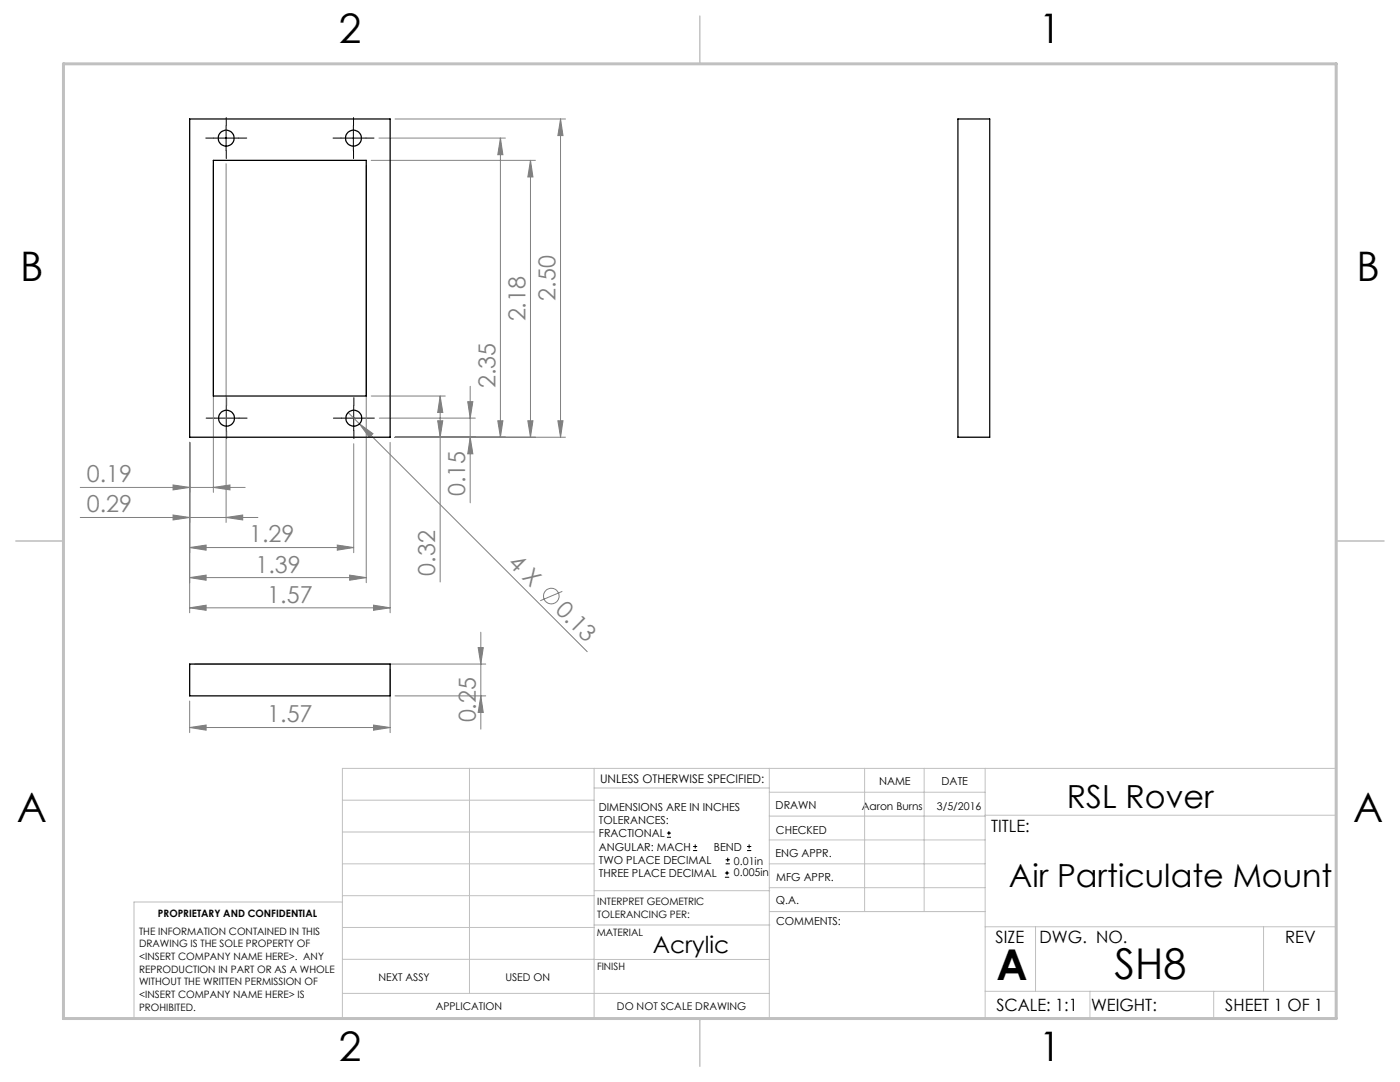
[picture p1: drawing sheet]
<svg xmlns="http://www.w3.org/2000/svg" width="279mm" height="216mm" viewBox="0 0 279 216" stroke-linecap="round" stroke-linejoin="round" font-family="sans-serif">
<g fill="none" stroke="#808080" stroke-width=".2">
<path d="M42.6 33v65.2M45.1 32.7v71.5M73.1 33v83.3M74.1 32h32.8M75.6 27.6h25.3M78.8 23.7h34.1M99.9 27.6l.5 3.3h-1.1zM99.9 27.6v59.6M105.9 32l.5 3.3h-1.1zM105.9 32v55.2M111.9 23.7l.5 3.4h-1.1zM111.9 23.7v63.5"/>
<path d="M74.1 79h14.8M87.8 79l.6 3.3h-1.1zM87.8 79v37.1M93.8 77.1v23.2M16 97.3h32.9M34.5 96.8l3.4 .5-3.4 .5zM37.9 88.3v34M42.6 97.3l3.3-.5v1zM69.5 82.3l2.2 2.3M70.6 88.5v21.8M71.7 84.6l2.7 1.9-.7 .8zM71.7 84.6l45.5 45.4"/>
<path d="M75.7 83.4h19.2M77.9 88.3v34M78.8 87.2h34.1M87.3 84h1.1l-.6 3.2zM93.3 80.2h1.1l-.6 3.2zM93.8 87.2l.6 3.4h-1.1zM99.3 84h1.1l-.5 3.2zM105.3 84h1.1l-.5 3.2zM111.3 84h1.1l-.5 3.2zM16 103.3h35.5M34.5 102.8l3.4 .5-3.4 .5zM37.9 109.3l3.2-.5v1z"/>
<path d="M37.9 115.3l3.2-.5v1zM37.9 109.3h32.7M37.9 115.3h35.2M45.1 103.3l3.3-.5v1zM67.3 108.8l3.3 .5-3.3 .5zM69.8 114.8l3.3 .5-3.3 .5zM112.2 118l-4.4 1.9M37.9 121.3l3.2-.5v1zM37.9 139.9v6.3M37.9 121.3h40M38.8 132.5h58.1M74.5 120.8l3.4 .5-3.4 .5z"/>
<path d="M77.9 133.5v12.7M78.8 138.9h18.1M95.4 129.2h1l-.4 3.3zM96 138.9l.4 3.3h-1zM96 126.2v19.3M37.9 145.2l3.2-.5v1zM37.9 145.2h40M74.5 144.7l3.4 .5-3.4 .5z"/>
<circle cx="110" cy="118.9" r="1.57"/>
</g>
<g fill="none" stroke="#000" stroke-width=".2">
<path d="M42.7 27.6h4.9M45.1 25.1v5M68.1 27.6h4.9M70.5 25.1v5M42.7 83.4h5M45.2 81v4.9M68.1 83.4h5M70.6 81v4.9M133.1 167.1h.8M133.1 166.2h.8M133.5 165.8v.9M138.3 169.7h.8"/>
<path d="M138.3 168.9h.8M138.7 168.5v.8M144.7 175h.8M144.7 174.2h.8M144.8 172.4h.9M144.8 171.6h.9M145.1 173.8v.8M145.2 171.1v.9M149.1 169.7h.8M149.1 168.9h.8M149.5 168.5v.8"/>
</g>
<g fill="none" stroke="#000" stroke-width=".2" stroke-dasharray="15.2 1.3 1.3 1.3">
<path d="M42.7 27.6h-1.6M45.2 25.1v-1.6M45.2 30.1v1.5M47.7 27.6h1.5M68.1 27.6h-1.6M70.6 25.1v-1.6M70.6 30.1v1.5M73.1 27.6h1.5M42.7 83.4h-1.6M45.2 80.9v-1.6M45.2 85.9v1.6M47.7 83.4h1.6"/>
<path d="M68.1 83.4h-1.6M70.6 80.9v-1.6M70.6 85.9v1.6M73.1 83.4h1.6"/>
</g>
<g fill="none" stroke="#c0c0c0" stroke-width=".2">
<path d="M68.3 159.7h50.3M93.7 153.3v44.9M118.6 153.3v49.9M118.6 157.2h34.9M153.5 153.3v49.9M153.5 158.1h43.1M172.5 153.3v28.6M184.4 153.3v28.6M196.6 153.3v49.9M68.3 180h-41.6v23.2h240v-49.9h-198.4v49.9M68.3 178.7h50.3M68.3 172.4h50.3"/>
<path d="M68.3 166h50.3M118.6 177.7h35M153.5 167.6h43.1M153.5 162.8h43.1M153.5 172.4h43.1M153.5 177.1h43.1M196.6 162.7h70.1M68.3 198.2h85.2M68.3 191.4l85.2 .1M68.3 185.1h50.3M118.6 184.6h35M153.6 181.9h43"/>
<path d="M196.6 197.8h70.1M196.6 184.9h70.1M206.7 184.9v12.9M217.5 197.8v5.4M242.2 197.8v5.4M252.2 184.9v12.9"/>
</g>
<path d="M139.7 3.2v9.5M3.1 107.9h9.6M266.7 107.9h9.5M139.7 203.2v9.6" fill="none" stroke="#c0c0c0" stroke-width=".3"/>
<path d="M12.7 12.7h254v190.5h-254z" fill="none" stroke="#c0c0c0" stroke-width=".6"/>
<g fill="#808080">
<path d="M71.7 84.6l2.7 1.9-.7 .8z"/>
<path d="M34.5 96.8l3.4 .5-3.4 .5zM42.6 97.3l3.3-.5v1zM34.5 102.8l3.4 .5-3.4 .5zM45.1 103.3l3.3-.5v1zM37.9 109.3l3.2-.5v1zM67.3 108.8l3.3 .5-3.3 .5zM37.9 115.3l3.2-.5v1zM69.8 114.8l3.3 .5-3.3 .5zM37.9 121.3l3.2-.5v1zM74.5 120.8l3.4 .5-3.4 .5zM37.9 145.2l3.2-.5v1zM74.5 144.7l3.4 .5-3.4 .5z"/>
<path d="M87.3 84h1.1l-.6 3.2zM87.8 79l.6 3.3h-1.1zM93.8 87.2l.6 3.4h-1.1zM93.3 80.2h1.1l-.6 3.2zM99.3 84h1.1l-.5 3.2zM99.9 27.6l.5 3.3h-1.1zM105.3 84h1.1l-.5 3.2zM105.9 32l.5 3.3h-1.1zM111.3 84h1.1l-.5 3.2zM111.9 23.7l.5 3.4h-1.1zM96 138.9l.4 3.3h-1zM95.4 129.2h1l-.4 3.3z"/>
</g>
<g fill="none" stroke="#000" stroke-width=".25">
<path d="M37.9 23.7h40v63.5h-40zM42.6 32h30.5v47h-30.5zM191.2 23.7h6.3v63.5h-6.3zM37.9 132.5h40v6.4h-40z"/>
<circle cx="45.1" cy="27.6" r="1.58"/>
<circle cx="70.5" cy="27.6" r="1.58"/>
<circle cx="45.2" cy="83.4" r="1.58"/>
<circle cx="70.6" cy="83.4" r="1.58"/>
</g>
<g font-size="8.5">
<text x="198.9" y="195.5">A</text>
<text x="222.4" y="195.4">SH8</text>
</g>
<g font-size="8.1">
<text x="67.6" y="8.5">2</text>
<text x="207.3" y="8.5">1</text>
<text x="4" y="56.2">B</text>
<text x="270.7" y="56.2">B</text>
<text x="3.3" y="164.1">A</text>
<text x="270" y="164.1">A</text>
<text x="67.6" y="211.7">2</text>
<text x="207.3" y="211.7">1</text>
</g>
<g font-size="6.3">
<text x="212.9" y="161.3">RSL Rover</text>
<text x="201.3" y="177">Air Particulate Mount</text>
</g>
<g font-size="4.7" fill="#808080">
<text x="104.9" y="64.1" transform="rotate(-90 104.9 64.1)">2.18</text>
<text x="110.9" y="60" transform="rotate(-90 110.9 60)">2.50</text>
<text x="98.9" y="77.5" transform="rotate(-90 98.9 77.5)">2.35</text>
<text x="17.3" y="96.2">0.19</text>
<text x="92.9" y="99" transform="rotate(-90 92.9 99)">0.15</text>
<text x="17.3" y="102.2">0.29</text>
<text x="49.7" y="108.2">1.29</text>
<text x="101.2" y="112.5" transform="rotate(45 101.2 112.5)">4 X</text>
<text x="51" y="114.2">1.39</text>
<text x="86.9" y="114.8" transform="rotate(-90 86.9 114.8)">0.32</text>
<text x="53.3" y="120.2">1.57</text>
<text x="110.6" y="121.9" transform="rotate(45 110.6 121.9)">0.13</text>
<text x="53.3" y="144.1">1.57</text>
<text x="94.9" y="144.2" transform="rotate(-90 94.9 144.2)">0.25</text>
</g>
<text font-size="4.7" x="130.3" y="190.1">Acrylic</text>
<g font-size="3.4">
<text x="197.8" y="166">TITLE:</text>
<text x="198.7" y="188.1">SIZE</text>
<text x="207.5" y="188.1">DWG. NO.</text>
<text x="256.5" y="188.2">REV</text>
<text x="198.8" y="201.7">SCALE: 1:1</text>
<text x="217.7" y="201.8">WEIGHT:</text>
<text x="244.5" y="201.7">SHEET 1 OF 1</text>
</g>
<text font-size="2.4" x="119.8" y="156.2">UNLESS OTHERWISE SPECIFIED:</text>
<g font-size="2.2">
<text x="119.5" y="161.8">DIMENSIONS ARE IN INCHES</text>
<text x="154.8" y="161.4">DRAWN</text>
<text x="175.4" y="156.6">NAME</text>
<text x="187.9" y="156.7">DATE</text>
<text x="119.5" y="164.4">TOLERANCES:</text>
<text x="119.5" y="167.1">FRACTIONAL</text>
<text x="154.9" y="166.3">CHECKED</text>
<text x="119.5" y="169.7">ANGULAR: MACH</text>
<text x="119.5" y="172.4">TWO PLACE DECIMAL</text>
<text x="142.5" y="169.7">BEND</text>
<text x="154.8" y="171">ENG APPR.</text>
<text x="119.5" y="175">THREE PLACE DECIMAL</text>
<text x="154.9" y="175.7">MFG APPR.</text>
<text x="154.9" y="180.4">Q.A.</text>
<text x="154.9" y="184.6">COMMENTS:</text>
</g>
<g font-size="2.1">
<text x="172" y="161.6">Aaron Burns</text>
<text x="187" y="161.6">3/5/2016</text>
<text x="146.5" y="172.6">0.01in</text>
<text x="146.5" y="174.8">0.005in</text>
<text x="75.5" y="195.7">NEXT ASSY</text>
<text x="100.9" y="195.7">USED ON</text>
<text x="86.9" y="201.5">APPLICATION</text>
<text x="123.1" y="201.6">DO NOT SCALE DRAWING</text>
</g>
<g font-size="2">
<text x="31.5" y="182.9">PROPRIETARY AND CONFIDENTIAL</text>
<text x="119.2" y="180.6">INTERPRET GEOMETRIC</text>
<text x="119.2" y="183.1">TOLERANCING PER:</text>
<text x="27.8" y="186.5">THE INFORMATION CONTAINED IN THIS</text>
<text x="27.8" y="189">DRAWING IS THE SOLE PROPERTY OF</text>
<text x="27.8" y="191.6">&lt;INSERT COMPANY NAME HERE&gt;. ANY</text>
<text x="119.1" y="186.7">MATERIAL</text>
<text x="27.8" y="194.1">REPRODUCTION IN PART OR AS A WHOLE</text>
<text x="27.8" y="196.6">WITHOUT THE WRITTEN PERMISSION OF</text>
<text x="119.1" y="193.5">FINISH</text>
<text x="27.8" y="199.1">&lt;INSERT COMPANY NAME HERE&gt; IS</text>
<text x="27.8" y="201.7">PROHIBITED.</text>
</g>
</svg>
